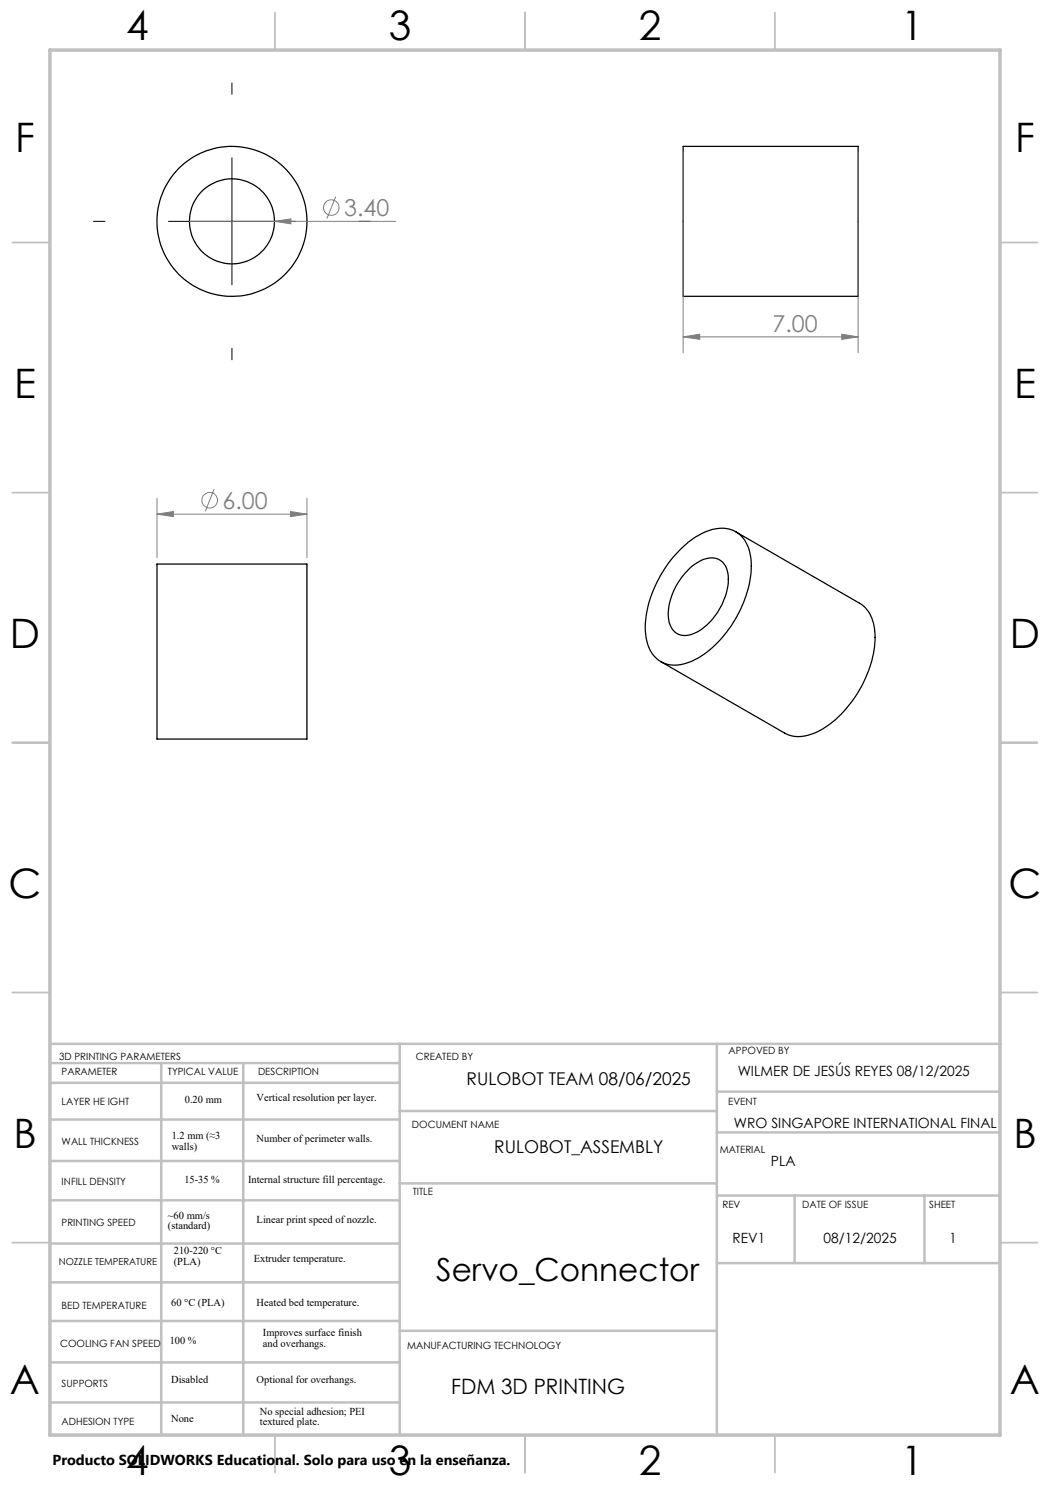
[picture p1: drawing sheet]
<svg xmlns="http://www.w3.org/2000/svg" width="210mm" height="297mm" viewBox="0 0 210 297" stroke-linecap="round" stroke-linejoin="round" font-family="sans-serif">
<g fill="none" stroke="#c0c0c0" stroke-width=".35">
<path d="M55 2.5v7.5M105 2.5v7.5M155 2.5v7.5M2.5 48.5h7.5M200 48.5h7.5M2.5 98.5h7.5M200 98.5h7.5M2.5 148.5h7.5M200 148.5h7.5M2.5 198.5h7.5M200 198.5h7.5M2.5 248.5h7.5"/>
<path d="M200 248.5h7.5M55 287v7.5M105 287v7.5M155 287v7.5"/>
</g>
<g fill="none" stroke="#c0c0c0" stroke-width=".5">
<path d="M10 208.8h190.2M10.3 212.6h69.6M10.3 216.6h69.6M32.2 212.6v74.4M48.6 212.6v74.4M79.9 208.8v78.2M143.4 208.8v78.2M143.4 218.3h56.6M10.3 223.9h69.6M10.3 232.2h69.6M79.9 236.7h63.5M79.9 222.2h63.5"/>
<path d="M143.4 226.5h56.6M143.4 239.1h56.6M158.9 239.1v13.5M184.9 239.1v13.5M10.3 240.1h69.6M10.3 256.5h69.6M10.3 248.7h69.6M143.4 252.6h56.6M10.3 272.5h69.6M10.3 264.2h69.6M79.9 266.2h63.5M10.3 280.5h69.6"/>
</g>
<path d="M10 10h190v277h-190z" fill="none" stroke="#c0c0c0" stroke-width=".7"/>
<g fill="none" stroke="#000" stroke-width=".25">
<path d="M136.6 29.3h35v30h-35zM31.4 112.8h30v35h-30zM136.1 109.8a12.2 12.2 0 0 1 8.8-4.1 6 6 0 0 1 5.2 5.7 21.5 21.5 0 0 1-4.3 14.4 17 17 0 0 1-9.2 7 5.7 5.7 0 0 1-7.3-4.7 18.6 18.6 0 0 1 2.5-12.4 23.1 23.1 0 0 1 4.3-5.9zM137.9 113.7a6 6 0 0 1 5.3-2 3.8 3.8 0 0 1 2.5 4.1 13.1 13.1 0 0 1-6.6 10.8 3.4 3.4 0 0 1-5.4-2.9 12.8 12.8 0 0 1 4.2-10zM147.1 106.4l24.8 14.2a7 7 0 0 1 3.1 6.3 23.1 23.1 0 0 1-11 19.2 7.3 7.3 0 0 1-7.1 .5l-24.7-14.3"/>
<circle cx="46.4" cy="44.3" r="15"/>
<circle cx="46.4" cy="44.3" r="8.5"/>
</g>
<g fill="none" stroke="#808080" stroke-width=".2">
<path d="M67.2 39.3l-1.8 4.4M136.6 30.5v40.1M171.6 30.5v40.1M37.9 44.3h41.3M54.9 44.3l3.3-.5v1zM136.6 67.4l3.3-.6v1.1zM136.6 67.4h35M168.3 66.8l3.3 .6-3.3 .5zM31.4 99.7v11.8M42.8 97.8l-1.7 4.5M61.4 99.7v11.8M31.4 102.8l3.3-.5v1z"/>
<path d="M31.4 102.8h30M58.1 102.3l3.3 .5-3.3 .5z"/>
<circle cx="66.3" cy="41.5" r="1.55"/>
<circle cx="41.9" cy="100.1" r="1.56"/>
</g>
<path d="M46.4 16.6v2.3M46.4 31.6v25.4M18.7 44.3h2.3M33.7 44.3h25.4M71.8 44.3h2.3M46.4 69.7v2.3" fill="none" stroke="#000" stroke-width=".2"/>
<g fill="#808080">
<path d="M54.9 44.3l3.3-.5v1z"/>
<path d="M168.3 66.8l3.3 .6-3.3 .5zM136.6 67.4l3.3-.6v1.1zM58.1 102.3l3.3 .5-3.3 .5zM31.4 102.8l3.3-.5v1z"/>
</g>
<g font-size="8.1">
<text x="25.2" y="8">4</text>
<text x="77.7" y="8">3</text>
<text x="127.7" y="8">2</text>
<text x="180.2" y="8">1</text>
<text x="3" y="30.4">F</text>
<text x="203" y="30.4">F</text>
<text x="2.8" y="79.6">E</text>
<text x="202.8" y="79.6">E</text>
<text x="2" y="129.6">D</text>
<text x="202" y="129.6">D</text>
<text x="1.7" y="179.6">C</text>
<text x="201.7" y="179.6">C</text>
<text x="2.7" y="229.6">B</text>
<text x="202.7" y="229.6">B</text>
<text x="2" y="278.9">A</text>
<text x="202" y="278.9">A</text>
<text x="25.2" y="295">4</text>
<text x="77.7" y="295">3</text>
<text x="127.7" y="295">2</text>
<text x="180.2" y="295">1</text>
</g>
<text font-size="6.3" x="87.2" y="256.3">Servo_Connector</text>
<g font-size="4.7" fill="#808080">
<text x="68.8" y="43.2">3.40</text>
<text x="154.5" y="66.3">7.00</text>
<text x="44.5" y="101.7">6.00</text>
</g>
<text font-size="4.2" x="90.2" y="278.9">FDM 3D PRINTING</text>
<g font-size="3.5">
<text x="93.3" y="217">RULOBOT TEAM 08/06/2025</text>
<text x="98.8" y="230.6">RULOBOT_ASSEMBLY</text>
</g>
<text font-size="2.9" x="10.5" y="292.9">Producto SOLIDWORKS Educational. Solo para uso en la enseñanza.</text>
<g font-size="2.8">
<text x="147.5" y="215.1">WILMER DE JESÚS REYES 08/12/2025</text>
<text x="146.8" y="225.6">WRO SINGAPORE INTERNATIONAL FINAL</text>
<text x="154.2" y="233.1">PLA</text>
<text x="146.5" y="248.6">REV1</text>
<text x="164.7" y="248.6">08/12/2025</text>
<text x="189.9" y="248.6">1</text>
</g>
<g font-size="2.1">
<text x="37" y="220.7">0.20 mm</text>
<text x="51.3" y="220.2">Vertical resolution per layer.</text>
<text x="34.4" y="227.9">1.2 mm (≈3</text>
<text x="34.4" y="230">walls)</text>
<text x="51.3" y="228.3">Number of perimeter walls.</text>
<text x="36.9" y="236.7">15-35 %</text>
<text x="49.6" y="236.7">Internal structure fill percentage.</text>
<text x="33.6" y="243.7">~60 mm/s</text>
<text x="33.6" y="245.9">(standard)</text>
<text x="51.3" y="244.6">Linear print speed of nozzle.</text>
<text x="34.8" y="250.8">210-220 °C</text>
<text x="34.8" y="252.9">(PLA)</text>
<text x="50.7" y="252.3">Extruder temperature.</text>
<text x="34.2" y="261.2">60 °C (PLA)</text>
<text x="51.3" y="261.1">Heated bed temperature.</text>
<text x="33.9" y="268.8">100 %</text>
<text x="52.6" y="267.3">Improves surface finish</text>
<text x="52.6" y="269.4">and overhangs.</text>
<text x="34.2" y="276.7">Disabled</text>
<text x="51.3" y="276.7">Optional for overhangs.</text>
<text x="34.2" y="284.4">None</text>
<text x="52" y="283">No special adhesion; PEI</text>
<text x="52" y="285.1">textured plate.</text>
</g>
<g font-size="2">
<text x="11.8" y="212">3D PRINTING PARAMETERS</text>
<text x="12.3" y="215.1">PARAMETER</text>
<text x="33.6" y="215.1">TYPICAL VALUE</text>
<text x="51.6" y="215.1">DESCRIPTION</text>
<text x="83.2" y="212">CREATED BY</text>
<text x="145.7" y="210.7">APPOVED BY</text>
<text x="12.3" y="220.9">LAYER HE IGHT</text>
<text x="145.6" y="221">EVENT</text>
<text x="82.4" y="225.6">DOCUMENT NAME</text>
<text x="12.3" y="229">WALL THICKNESS</text>
<text x="143.9" y="230.5">MATERIAL</text>
<text x="12.3" y="237">INFILL DENSITY</text>
<text x="82.6" y="238.9">TITLE</text>
<text x="12.3" y="245.3">PRINTING SPEED</text>
<text x="144.5" y="241.7">REV</text>
<text x="160.4" y="241.7">DATE OF ISSUE</text>
<text x="185.8" y="241.7">SHEET</text>
<text x="12.3" y="261.8">BED TEMPERATURE</text>
<text x="12" y="269.4">COOLING FAN SPEED</text>
<text x="81.4" y="269.8">MANUFACTURING TECHNOLOGY</text>
<text x="12.3" y="277.3">SUPPORTS</text>
<text x="12.3" y="285.1">ADHESION TYPE</text>
</g>
<text font-size="1.9" x="11.8" y="253">NOZZLE TEMPERATURE</text>
</svg>
